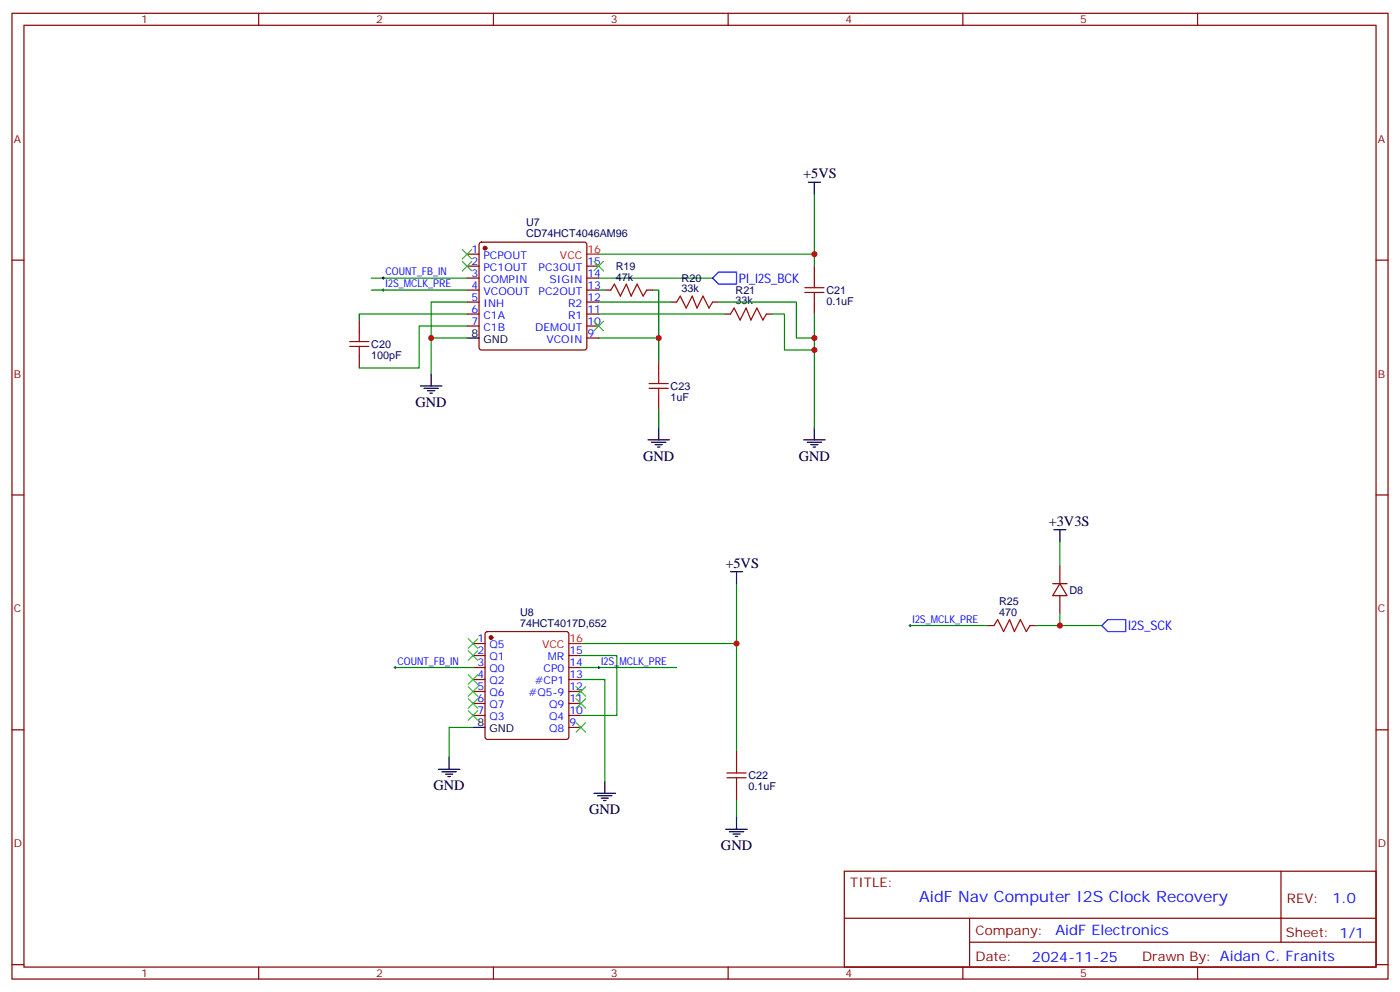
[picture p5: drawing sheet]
<svg xmlns="http://www.w3.org/2000/svg" width="412mm" height="292mm" viewBox="0 0 412 292" stroke-linecap="round" stroke-linejoin="round" font-family="sans-serif">
<g fill="none" stroke="#870000" stroke-width=".35">
<path d="M3.5 3.9h405.4v284.4h-405.4zM7.1 7.4h398.2v277.3h-398.2zM76.2 3.9v3.5M145.3 3.9v3.5M214.5 3.9v3.5M283.6 3.9v3.5M352.8 3.9v3.5M3.5 76.6h3.6M137.6 74.8h3.5M137.6 78.4h3.5M141.3 71.5l.5-.2h30.4l.5 .2 .2 .5v30.3l-.3 .5-.4 .2h-30.4l-.5-.2-.2-.5v-30.3zM172.9 78.4h3.5"/>
<path d="M239.9 78.4v3.5M405.3 76.6h3.6M105.8 94.2v3.6M137.6 81.9h3.5M137.6 85.4h3.5M137.6 88.9h3.5M137.6 92.5h3.5M137.6 96h3.5M172.9 81.9h3.5M172.9 85.4h3.5M172.9 88.9h3.5M172.9 92.5h3.5"/>
<path d="M172.9 96h3.5M172.9 99.5h3.5M178.2 85.4h1.7M190.5 85.4h1.8M197.6 88.9h1.7M209.9 88.9h1.8M213.4 92.5h1.8M225.8 92.5h1.7M239.9 88.9v3.6M105.8 104.8v3.5M194 106.6v3.5M194 117.2v3.5"/>
<path d="M3.5 145.7h3.6M405.3 145.7h3.6M310.1 171.8h4.2M312.2 171.8l2.1 3.6h-4.2zM312.2 166.5v5.3M312.2 175.4v5.3M139.3 189.5h3.6M139.3 193h3.6M139.3 196.5h3.6M143.1 186.2l.5-.3h23.3l.5 .3 .2 .5v30.3l-.3 .5-.4 .2h-23.3l-.5-.2-.2-.5v-30.3zM167.6 193h3.5M167.6 196.5h3.5"/>
<path d="M291 184.2h1.8M303.4 184.2h1.8M3.5 214.9h3.6M139.3 200.1h3.6M139.3 203.6h3.6M139.3 207.1h3.6M139.3 210.6h3.6M167.6 200.1h3.5M167.6 203.6h3.5M167.6 207.1h3.5M167.6 210.6h3.5M167.6 214.2h3.5"/>
<path d="M405.3 214.9h3.6M217 221.2v3.6M217 231.8v3.5M248.7 256.5h156.6v28.2h-156.6zM377.3 256.5v20.9M248.7 270.4h156.5M285.6 277.4h119.6M285.6 270.4v14.1M3.5 284h3.6M76.2 284.7v3.6M145.3 284.7v3.6M214.5 284.7v3.6"/>
<path d="M283.6 284.7v3.6M352.8 284.7v3.6M405.3 284h3.6"/>
</g>
<g fill="#870000" stroke="#870000" stroke-width=".35">
<circle cx="142.9" cy="73.1" r=".53"/>
<circle cx="144.6" cy="187.7" r=".53"/>
</g>
<g fill="none" stroke="#000" stroke-width=".35">
<path d="M238.1 53.7h3.6M239.9 53.7v3.5M137.6 99.5h3.5M123.8 113.6h6.4M124.9 114.3h4.2M125.9 115h2.2M126.6 115.7h.8M127 110.1v3.5M190.9 129.5h6.3M191.9 130.2h4.2M193 130.9h2.1M193.7 131.6h.7"/>
<path d="M194 126v3.5M236.7 129.5h6.4M237.8 130.2h4.2M238.8 130.9h2.1M239.5 131.6h.7M239.9 126v3.5M310.4 156h3.6M312.2 156v3.5M215.2 168.3h3.5M217 168.3v3.5M139.3 214.2h3.6M129.1 226.5h6.4"/>
<path d="M130.2 227.2h4.2M131.2 227.9h2.1M131.9 228.6h.7M132.3 223v3.5M175 233.6h6.3M176 234.3h4.3M177.1 235h2.1M177.8 235.7h.7M178.2 230v3.6M213.8 244.2h6.3M214.8 244.9h4.3M215.9 245.6h2.1"/>
<path d="M216.6 246.3h.7M217 240.6v3.6"/>
</g>
<path d="M172.9 74.8h3.5M167.6 189.5h3.5" fill="none" stroke="#f00" stroke-width=".35"/>
<g fill="none" stroke="#008700" stroke-width=".35">
<path d="M239.9 57.2v17.6h-63.5M239.9 74.8v3.6M109.4 81.9h28.2M109.4 85.4h28.2M137.6 99.5h-10.6v10.6M137.6 88.9h-10.6v10.6M137.6 92.5h-31.8v1.7M137.6 96h-14.1v12.3h-17.7M176.4 99.5h17.6v7.1M176.4 81.9h33.5M176.4 85.4h1.8M176.4 88.9h21.2"/>
<path d="M176.4 92.5h37M192.3 85.4h1.7v14.1M211.7 88.9h22.9v10.6h5.3M227.5 92.5h3.6v10.5h8.8M239.9 92.5v33.5M194 120.7v5.3M312.2 159.5v7M217 171.8v17.7h-45.9M116.4 196.5h22.9M171.1 193h10.6v17.6h-10.6M171.1 196.5h28.2M217 189.5v31.7"/>
<path d="M268.1 184.2h22.9M312.2 180.7v3.5h-7M312.2 184.2h12.4M139.3 214.2h-7v8.8M171.1 200.1h7.1v29.9M217 235.3v5.3"/>
</g>
<path d="M112.5 81.9h.7M112.5 85.4h.7M112.9 81.5v.7M112.9 85.1v.7M116.1 196.5h.7M116.4 196.2v.7M176 196.5h.7M176.4 196.2v.7M267.8 184.2h.7M268.1 183.8v.7" fill="none" stroke="#000" stroke-width=".29"/>
<g fill="none" stroke="#a10000" stroke-width=".35">
<path d="M105.8 97.8v2.8M179.9 85.4l1.1-1.8 1.7 3.6 1.8-3.6 1.4 3.6 1.8-3.6 1.7 3.6 1.1-1.8M199.3 88.9l1.1-1.7 1.7 3.5 1.8-3.5 1.4 3.5 1.8-3.5 1.7 3.5 1.1-1.8M215.2 92.5l1.1-1.8 1.7 3.5 1.8-3.5 1.4 3.5 1.8-3.5 1.7 3.5 1.1-1.7M237.1 86.1h5.6M237.1 84.7h5.6M239.9 81.9v2.8M239.9 86.1v2.8M103 102h5.7M103 100.6h5.7M105.8 102v2.8M191.2 114.3h5.6"/>
<path d="M191.2 112.9h5.6M194 110.1v2.8M194 114.3v2.9M292.8 184.2l1.1-1.8 1.7 3.5 1.8-3.5 1.4 3.5 1.8-3.5 1.7 3.5 1.1-1.7M214.1 229h5.7M214.1 227.6h5.7M217 224.8v2.8M217 229v2.8"/>
</g>
<path d="M209.9 81.9l1.8-1.8h5.3v3.5h-5.3zM324.6 184.2l1.7-1.8h5.3v3.5h-5.3z" fill="none" stroke="#00f" stroke-width=".35"/>
<g fill="none" stroke="#3c3" stroke-width=".35">
<path d="M136.2 73.4l2.8 2.8M136.2 76.9l2.8 2.9M139 73.4l-2.8 2.8M139 76.9l-2.8 2.9M175 76.9l2.8 2.9M177.8 76.9l-2.8 2.9M175 94.6l2.8 2.8M177.8 94.6l-2.8 2.8M137.9 188.1l2.9 2.8M137.9 191.6l2.9 2.8M137.9 198.6l2.9 2.9M140.8 188.1l-2.9 2.8"/>
<path d="M140.8 191.6l-2.9 2.8M140.8 198.6l-2.9 2.9M137.9 202.2l2.9 2.8M137.9 205.7l2.9 2.8M137.9 209.2l2.9 2.9M140.8 202.2l-2.9 2.8M140.8 205.7l-2.9 2.8M140.8 209.2l-2.9 2.9M169.7 212.8l2.8 2.8M169.7 205.7l2.8 2.8M169.7 202.2l2.8 2.8M172.5 212.8l-2.8 2.8"/>
<path d="M172.5 205.7l-2.8 2.8M172.5 202.2l-2.8 2.8"/>
</g>
<g fill="#c00">
<circle cx="127" cy="99.5" r=".88"/>
<circle cx="217" cy="189.5" r=".88"/>
<circle cx="194" cy="99.5" r=".88"/>
<circle cx="239.9" cy="74.8" r=".88"/>
<circle cx="312.2" cy="184.2" r=".88"/>
<circle cx="239.9" cy="103" r=".88"/>
<circle cx="239.9" cy="99.5" r=".88"/>
</g>
<text font-size="4.6" fill="#00f" x="270.8" y="265.5">AidF Nav Computer I2S Clock Recovery</text>
<g font-size="4.2">
<text x="236.6" y="52.6">+5VS</text>
<text x="122.4" y="119.8">GND</text>
<text x="189.4" y="135.7">GND</text>
<text x="235.3" y="135.7">GND</text>
<text x="308.9" y="154.9">+3V3S</text>
<text x="213.7" y="167.2">+5VS</text>
<text x="127.7" y="232.7">GND</text>
<text x="173.6" y="239.7">GND</text>
<text x="212.4" y="250.3">GND</text>
</g>
<g font-size="4.2" fill="#00f">
<text x="392.5" y="265.8">1.0</text>
<text x="310.9" y="275.3">AidF Electronics</text>
<text x="304" y="283.1">2024-11-25</text>
</g>
<g font-size="3.9" fill="#00f">
<text x="217.7" y="83.2">PI_I2S_BCK</text>
<text x="332.3" y="185.6">I2S_SCK</text>
</g>
<g font-size="3.9" fill="#800">
<text x="250.5" y="261.1">TITLE:</text>
<text x="379.1" y="265.8">REV:</text>
<text x="287.4" y="275.3">Company:</text>
<text x="378.7" y="275.9">Sheet: 1/1</text>
<text x="287.4" y="283">Date:</text>
<text x="336.4" y="283.1">Drawn By: Aidan C. Franits</text>
</g>
<g font-size="3.2" fill="#800">
<text x="41.6" y="6.9">1</text>
<text x="110.8" y="6.9">2</text>
<text x="179.9" y="6.9">3</text>
<text x="249.1" y="6.9">4</text>
<text x="318.2" y="6.9">5</text>
<text x="4.1" y="42">A</text>
<text x="405.9" y="42">A</text>
<text x="4.1" y="111.2">B</text>
<text x="405.9" y="111.2">B</text>
<text x="4.1" y="180.3">C</text>
<text x="405.9" y="180.3">C</text>
<text x="4.1" y="249.4">D</text>
<text x="405.9" y="249.4">D</text>
<text x="41.6" y="287.7">1</text>
<text x="110.8" y="287.7">2</text>
<text x="179.9" y="287.7">3</text>
<text x="249.1" y="287.7">4</text>
<text x="318.2" y="287.7">5</text>
</g>
<g font-size="3.2" fill="#000080">
<text x="154.9" y="69.7">CD74HCT4046AM96</text>
<text x="154.9" y="66.4">U7</text>
<text x="181.4" y="82.6">47k</text>
<text x="181.4" y="79.4">R19</text>
<text x="200.8" y="82.9">R20</text>
<text x="200.8" y="86.1">33k</text>
<text x="216.7" y="89.6">33k</text>
<text x="216.7" y="86.4">R21</text>
<text x="243.4" y="89.8">0.1uF</text>
<text x="243.4" y="86.5">C21</text>
<text x="109.4" y="105.6">100pF</text>
<text x="109.4" y="102.4">C20</text>
<text x="197.6" y="118">1uF</text>
<text x="197.6" y="114.7">C23</text>
<text x="294.3" y="178.1">R25</text>
<text x="315" y="174.8">D8</text>
<text x="153.2" y="184.7">74HCT4017D,652</text>
<text x="153.2" y="181.4">U8</text>
<text x="294.3" y="181.4">470</text>
<text x="220.5" y="232.6">0.1uF</text>
<text x="220.5" y="229.4">C22</text>
</g>
<g font-size="3.2" fill="#00f">
<text x="138.9" y="74.5">1</text>
<text x="138.9" y="78">2</text>
<text x="142.4" y="76.2">PCPOUT</text>
<text x="173" y="78">15</text>
<text x="113.6" y="81">COUNT_FB_IN</text>
<text x="138.9" y="81.5">3</text>
<text x="142.4" y="79.8">PC1OUT</text>
<text x="142.4" y="83.3">COMPIN</text>
<text x="158.6" y="79.8">PC3OUT</text>
<text x="161.9" y="83.3">SIGIN</text>
<text x="173" y="81.5">14</text>
<text x="113.6" y="84.5">I2S_MCLK_PRE</text>
<text x="138.9" y="85.1">4</text>
<text x="138.9" y="88.6">5</text>
<text x="142.4" y="86.8">VCOOUT</text>
<text x="158.6" y="86.8">PC2OUT</text>
<text x="173" y="88.6">12</text>
<text x="173" y="85.1">13</text>
<text x="138.9" y="92.1">6</text>
<text x="138.9" y="95.6">7</text>
<text x="142.4" y="90.3">INH</text>
<text x="142.4" y="93.9">C1A</text>
<text x="167.3" y="93.9">R1</text>
<text x="167.3" y="90.3">R2</text>
<text x="173" y="95.6">10</text>
<text x="173" y="92.1">11</text>
<text x="142.4" y="97.4">C1B</text>
<text x="157.7" y="97.4">DEMOUT</text>
<text x="161" y="100.9">VCOIN</text>
<text x="173" y="99.2">9</text>
<text x="268.8" y="183.3">I2S_MCLK_PRE</text>
<text x="140.7" y="189.1">1</text>
<text x="144.2" y="190.9">Q5</text>
<text x="117.1" y="195.7">COUNT_FB_IN</text>
<text x="140.7" y="192.7">2</text>
<text x="140.7" y="196.2">3</text>
<text x="144.2" y="194.4">Q1</text>
<text x="144.2" y="197.9">Q0</text>
<text x="160.1" y="197.9">CP0</text>
<text x="161.4" y="194.4">MR</text>
<text x="167.7" y="196.2">14</text>
<text x="167.7" y="192.7">15</text>
<text x="177.1" y="195.7">I2S_MCLK_PRE</text>
<text x="140.7" y="199.7">4</text>
<text x="140.7" y="203.2">5</text>
<text x="144.2" y="201.5">Q2</text>
<text x="157.5" y="201.5">#CP1</text>
<text x="167.7" y="203.2">12</text>
<text x="167.7" y="199.7">13</text>
<text x="140.7" y="206.8">6</text>
<text x="144.2" y="205">Q6</text>
<text x="144.2" y="208.5">Q7</text>
<text x="155.7" y="205">#Q5-9</text>
<text x="161.7" y="208.5">Q9</text>
<text x="167.7" y="206.8">11</text>
<text x="140.7" y="210.3">7</text>
<text x="144.2" y="212.1">Q3</text>
<text x="161.7" y="215.6">Q8</text>
<text x="161.7" y="212.1">Q4</text>
<text x="167.7" y="213.8">9</text>
<text x="167.7" y="210.3">10</text>
</g>
<g font-size="3.2" fill="#f00">
<text x="165" y="76.2">VCC</text>
<text x="173" y="74.5">16</text>
<text x="159.7" y="190.9">VCC</text>
<text x="167.7" y="189.1">16</text>
</g>
<g font-size="3.2">
<text x="138.9" y="99.2">8</text>
<text x="142.4" y="100.9">GND</text>
<text x="140.7" y="213.8">8</text>
<text x="144.2" y="215.6">GND</text>
</g>
</svg>
